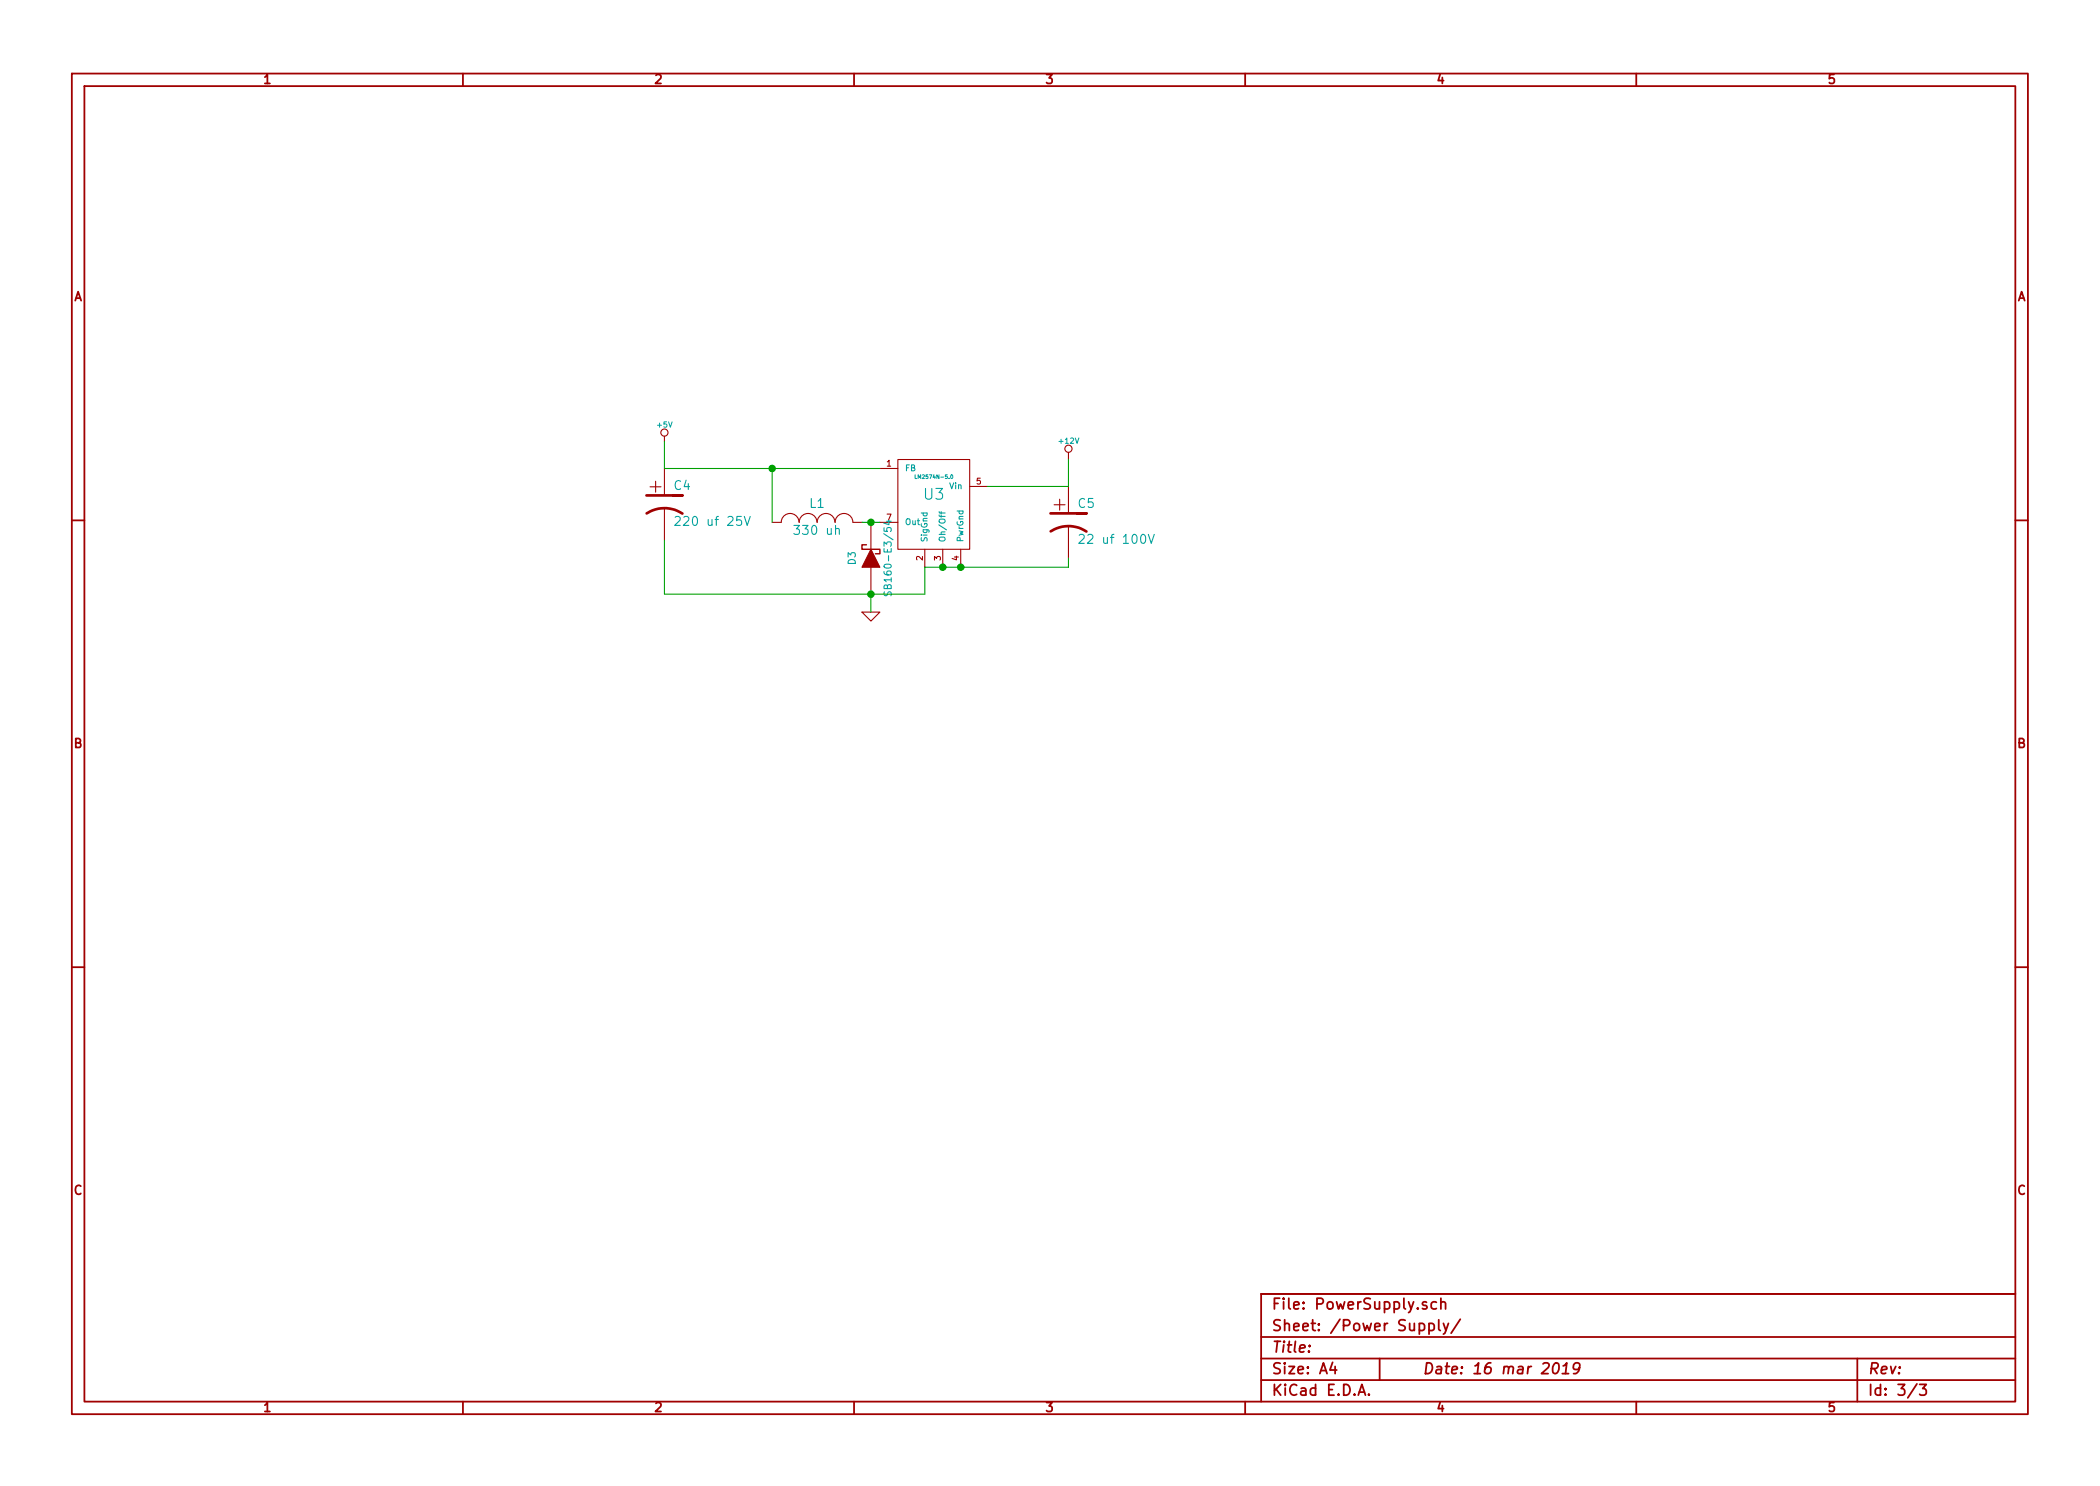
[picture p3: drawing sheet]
EESchema Schematic File Version 2
LIBS:power
LIBS:device
LIBS:transistors
LIBS:conn
LIBS:linear
LIBS:regul
LIBS:74xx
LIBS:cmos4000
LIBS:adc-dac
LIBS:memory
LIBS:xilinx
LIBS:special
LIBS:microcontrollers
LIBS:dsp
LIBS:microchip
LIBS:analog_switches
LIBS:motorola
LIBS:texas
LIBS:intel
LIBS:audio
LIBS:interface
LIBS:digital-audio
LIBS:philips
LIBS:display
LIBS:cypress
LIBS:siliconi
LIBS:opto
LIBS:atmel
LIBS:contrib
LIBS:valves
LIBS:esp32_devboards
LIBS:smalljumper
LIBS:sn65hvd233-ht
LIBS:lm2574n-5
LIBS:ESP32BaseBoard-cache
EELAYER 27 0
EELAYER END
$Descr A4 11693 8268
encoding utf-8
Sheet 3 3
Title ""
Date "16 mar 2019"
Rev ""
Comp ""
Comment1 ""
Comment2 ""
Comment3 ""
Comment4 ""
$EndDescr
$Comp
L LM2574N-5.0 U3
U 1 1
P 5200 2800
F 0 "U3" H 5200 2850 60  0000 C CNN
F 1 "LM2574N-5.0" H 5200 2950 21  0000 C CNN
F 2 "~" H 5200 2800 60  0000 C CNN
F 3 "~" H 5200 2800 60  0000 C CNN
F 4 "926-LM2574N-5.0/NOPB" H 5200 2800 60  0001 C CNN "Mouser Part Number"
	1    5200 2800
	1    0    0    -1  
$EndComp
$Comp
L CP1 C5
U 1 1
P 5950 2900
F 0 "C5" H 6000 3000 50  0000 L CNN
F 1 "22 uf 100V" H 6000 2800 50  0000 L CNN
F 2 "~" H 5950 2900 60  0000 C CNN
F 3 "~" H 5950 2900 60  0000 C CNN
F 4 "140-REA220M2ABK0811P" H 5950 2900 60  0001 C CNN "Mouser Part Number"
	1    5950 2900
	1    0    0    -1  
$EndComp
$Comp
L CP1 C4
U 1 1
P 3700 2800
F 0 "C4" H 3750 2900 50  0000 L CNN
F 1 "220 uf 25V" H 3750 2700 50  0000 L CNN
F 2 "~" H 3700 2800 60  0000 C CNN
F 3 "~" H 3700 2800 60  0000 C CNN
F 4 "140-REA221M1EBK0811P" H 3700 2800 60  0001 C CNN "Mouser Part Number"
	1    3700 2800
	1    0    0    -1  
$EndComp
$Comp
L INDUCTOR_SMALL L1
U 1 1
P 4550 2900
F 0 "L1" H 4550 3000 50  0000 C CNN
F 1 "330 uh" H 4550 2850 50  0000 C CNN
F 2 "~" H 4550 2900 60  0000 C CNN
F 3 "~" H 4550 2900 60  0000 C CNN
F 4 "PE-52627NL" H 4550 2900 60  0001 C CNN "Mouser Part Number"
	1    4550 2900
	1    0    0    -1  
$EndComp
$Comp
L DIODESCH D3
U 1 1
P 4850 3100
F 0 "D3" H 4850 3200 40  0000 C CNN
F 1 "SB160-E3/54" H 4850 3000 40  0000 C CNN
F 2 "~" H 4850 3100 60  0000 C CNN
F 3 "~" H 4850 3100 60  0000 C CNN
F 4 "625-SB160-E3" H 4850 3100 60  0001 C CNN "Mouser Part Number"
	1    4850 3100
	0    -1   -1   0   
$EndComp
Wire Wire Line
	5950 2700 5500 2700
Wire Wire Line
	4900 2600 3700 2600
Wire Wire Line
	4300 2900 4300 2600
Connection ~ 4300 2600
Wire Wire Line
	4800 2900 4900 2900
Connection ~ 4850 2900
Wire Wire Line
	5950 3150 5950 3100
Wire Wire Line
	5150 3150 5950 3150
Connection ~ 5350 3150
Connection ~ 5250 3150
Wire Wire Line
	5150 3300 5150 3150
Wire Wire Line
	3700 3300 5150 3300
Wire Wire Line
	3700 3300 3700 3000
Connection ~ 4850 3300
$Comp
L GND #PWR012
U 1 1
P 4850 3400
F 0 "#PWR012" H 4850 3400 30  0001 C CNN
F 1 "GND" H 4850 3330 30  0001 C CNN
F 2 "" H 4850 3400 60  0000 C CNN
F 3 "" H 4850 3400 60  0000 C CNN
	1    4850 3400
	1    0    0    -1  
$EndComp
$Comp
L +12V #PWR013
U 1 1
P 5950 2550
F 0 "#PWR013" H 5950 2500 20  0001 C CNN
F 1 "+12V" H 5950 2650 30  0000 C CNN
F 2 "" H 5950 2550 60  0000 C CNN
F 3 "" H 5950 2550 60  0000 C CNN
	1    5950 2550
	1    0    0    -1  
$EndComp
$Comp
L +5V #PWR014
U 1 1
P 3700 2450
F 0 "#PWR014" H 3700 2540 20  0001 C CNN
F 1 "+5V" H 3700 2540 30  0000 C CNN
F 2 "" H 3700 2450 60  0000 C CNN
F 3 "" H 3700 2450 60  0000 C CNN
	1    3700 2450
	1    0    0    -1  
$EndComp
Wire Wire Line
	5950 2550 5950 2700
Wire Wire Line
	3700 2600 3700 2450
Wire Wire Line
	4850 3300 4850 3400
$EndSCHEMATC
